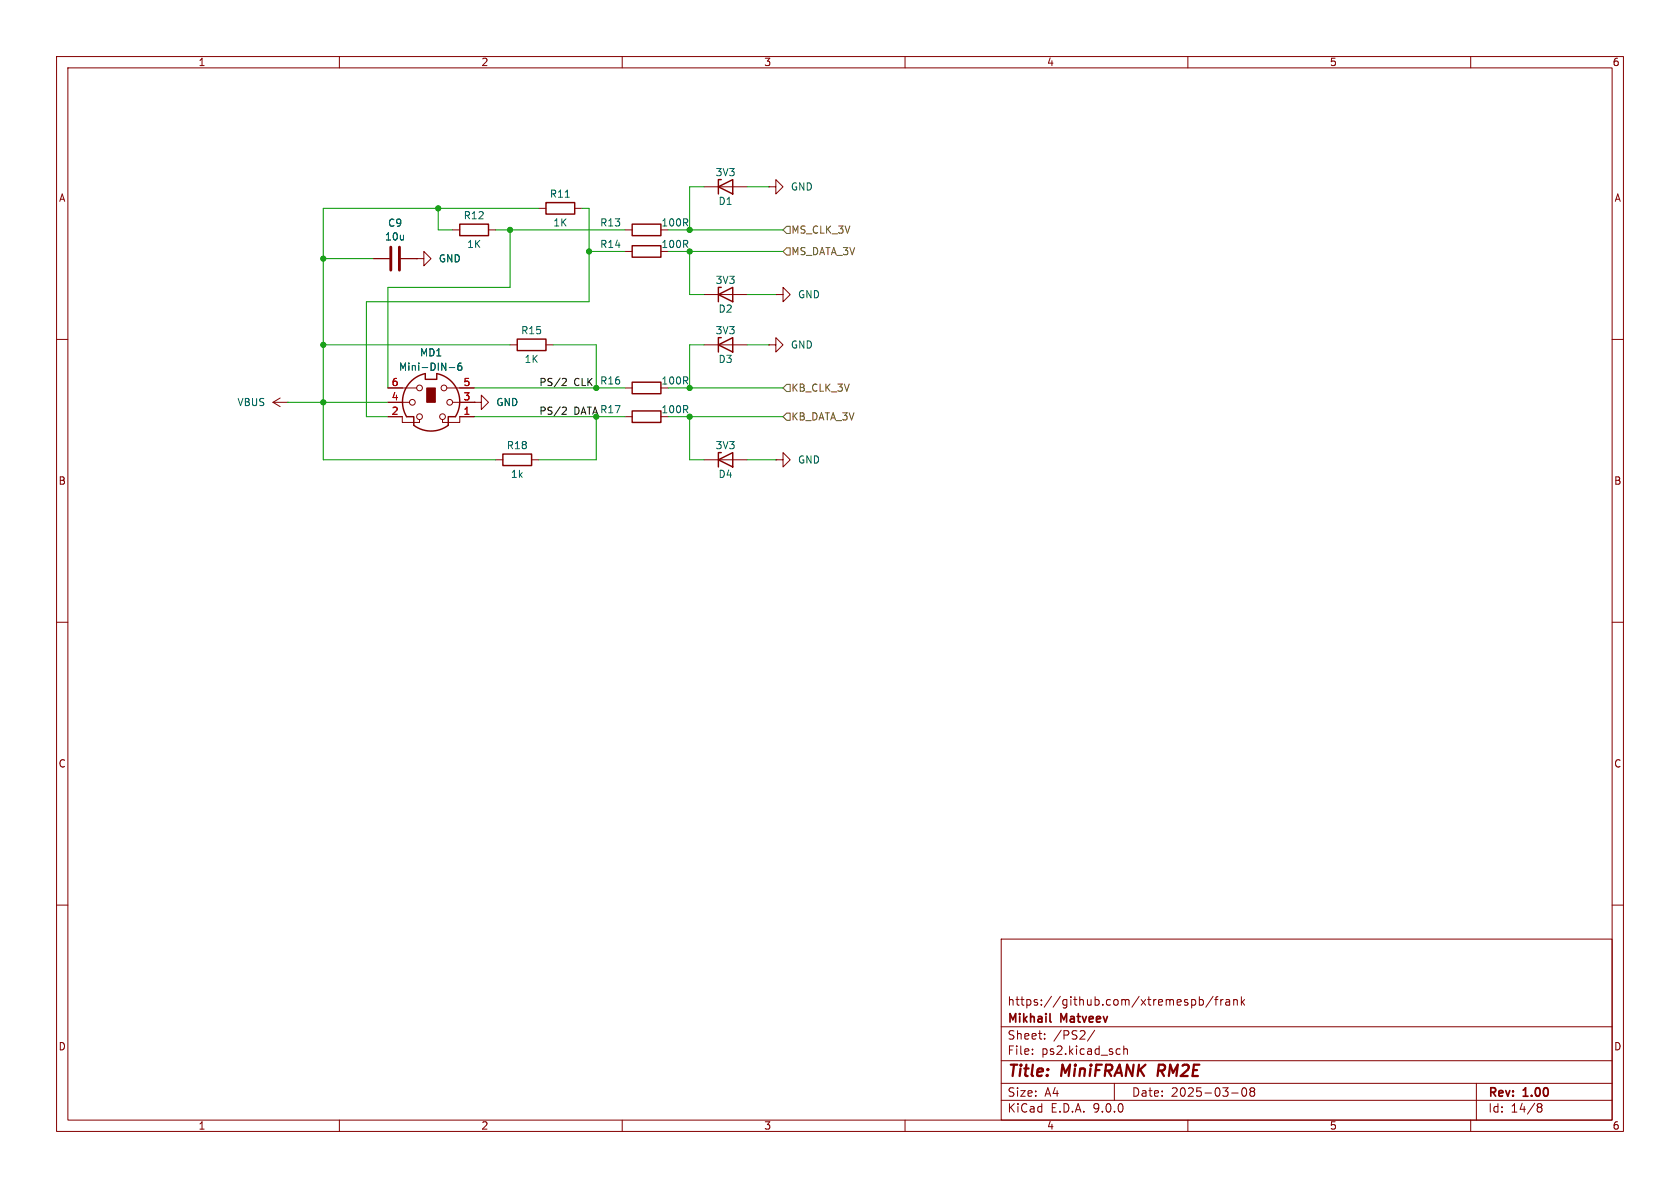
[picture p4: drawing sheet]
<svg xmlns="http://www.w3.org/2000/svg" width="297mm" height="210mm" viewBox="0 0 297 210" stroke-linecap="round" stroke-linejoin="round" font-family="sans-serif">
<g fill="none" stroke="#840000" stroke-width=".18">
<path d="M10 10h277v190h-277zM12 12h273v186h-273zM60 10v2M110 10v2M160 10v2M210 10v2M260 10v2M95.2 36.8h1.3M101.6 36.8h1.3M124.5 33h7.6M135.9 33h1.3v-1.2l1.2 1.2-1.2 1.3v-1.3M135.9 33h.1"/>
<path d="M66 45.7h2.8M70.9 45.7h2.8M73.7 45.7h1.2v-1.2l1.3 1.2-1.3 1.3v-1.3M73.7 45.7h.1M80 40.6h1.3M86.4 40.6h1.2M110.5 40.6h1.3M110.5 44.5h1.3M124.5 52.1h7.6M137.2 52.1h1.2v-1.3l1.3 1.3-1.3 1.2v-1.2M137.2 52.1h.1M10 60h2"/>
<path d="M48.3 71.1l1.2 .8M48.3 71.1h2.5M49.5 70.4l-1.2 .7M50.8 71.1h.1M68.6 73.7h2.5v1h3.1v-.5M68.6 68.6h5.1M68.6 71.1h3.8M79 68.6h4.8M80 71.1h3.8M83.8 71.1h1.3v-1.2l1.3 1.2-1.3 1.3v-1.3M83.8 71.1h.1M83.8 73.7h-2.5v1h-3.1v-.5"/>
<path d="M90.2 61h1.2M96.5 61h1.3M110.5 68.6h1.3M110.5 73.7h1.3M124.5 61h7.6M135.9 61h1.3v-1.3l1.2 1.3-1.2 1.2v-1.2M135.9 61h.1M285 60h2M87.6 81.3h1.3M94 81.3h1.2M124.5 81.3h7.6M137.2 81.3h1.2v-1.3l1.3 1.3-1.3 1.3v-1.3"/>
<path d="M137.2 81.3h.1M10 110h2M285 110h2M10 160h2M177 166h108v32h-108zM210.7 176.8l.4-.1 .3 .3v.4l-.2 .2h-.5M212 176.8l.5-.1 .2 .3v.4l-.1 .2h-.6M212 176.2v1.5M214.5 176.1l-1.3 2M214.7 176.7h.6M215.3 176.2l-.3 .2v1.3M215.8 176.7v1"/>
<path d="M216.2 176.7l-.2 .1-.2 .2M216.7 176.8h.6l.1 .9M217.4 177.1h-.5a.29 .29 0 0 0-.2 .3 .29 .29 0 0 0 .2 .3l.5-.1M218.1 176.8l.2-.1 .4 .1v.9M218.1 176.7v1M219.5 176.2v1.5M219.6 177.1l.4 .6M220 176.7l-.5 .6M285 160h2M60 198v2M110 198v2M160 198v2"/>
<path d="M177 194.5h108M177 191.5h108M177 187.5h108M177 181.5h108M182.5 186.3v.1M182.5 185.5v.1M184.7 183.6v.1M184.7 182.8v.1M193.5 182.1l-1.3 2M197 191.5v3M197.9 185.4l.1 .1M198 186.3l-.1 .1"/>
<path d="M198.7 184.9v1.5M198.7 185.5l.2-.1 .3 .1 .1 .9M210 198v2M217.7 193.2h1.2M219.7 192.4l.2-.1a.81 .81 0 0 1 .6 .6 .81 .81 0 0 1-.3 .8l-.2 .1a.81 .81 0 0 1-.3-1.4zM221.2 192.9l-.2-.2 .2-.4 .5 .1 .1 .2-.3 .3M221.2 192.9l-.2 .3v.5l.2 .1 .5-.1 .1-.2-.1-.4-.2-.2M221.2 192.9h.3M260 198v2M261 191.5v6.5M271.7 195.5l.3 .2M271.7 195.4l.3-.3 .5 .1 .1 .3-.3 .2"/>
<path d="M272 195.7h.3M272 195.7l-.3 .3M272.3 195.7l.3 .3-.1 .5-.5 .1-.3-.3"/>
<circle cx="72.9" cy="71.1" r=".51"/>
<circle cx="74.2" cy="73.7" r=".51"/>
<circle cx="74.2" cy="68.6" r=".51"/>
<circle cx="78.2" cy="73.7" r=".51"/>
<circle cx="78.5" cy="68.6" r=".51"/>
<circle cx="79.5" cy="71.1" r=".51"/>
</g>
<path d="M204.9 188.2l-.3 2" fill="none" stroke="#840000" stroke-width=".4"/>
<path d="M185.6 180.5l.2 .2" fill="none" stroke="#840000" stroke-width=".3"/>
<g fill="none" stroke="#840000" stroke-width=".25">
<path d="M81.3 39.6h5.1v2.1h-5.1zM96.5 35.8h5.1v2h-5.1zM111.8 39.6h5v2.1h-5zM127 33l2.5-1.2v2.5zM127.5 31.8h-.5v2.5M91.4 59.9h5.1v2.1h-5.1zM111.8 43.4h5v2.1h-5zM127 52.1l2.5-1.3v2.5zM127.5 59.7h-.5v2.5M127.5 50.8h-.5v2.5M72.5 67.6l1.4-1.1 1.3-.5v1.1h2v-1.1a5.1 5.1 0 0 1 3.3 7.7h-1.3v1.5a5.1 5.1 0 0 1-6 0v-1.5h-1.3a5.1 5.1 0 0 1 .6-6.1zM111.8 67.6h5v2h-5z"/>
<path d="M111.8 72.6h5v2.1h-5zM127 61l2.5-1.3v2.5zM88.9 80.3h5.1v2h-5.1zM127 81.3l2.5-1.3v2.6zM127.5 80h-.5v2.6"/>
</g>
<path d="M69.1 43.7v4.1M70.6 43.7v4.1" fill="none" stroke="#840000" stroke-width=".51"/>
<path d="M75.4 68.6h1.6v2.5h-1.6z" fill="#840000" stroke="#840000" stroke-width=".18"/>
<path d="M99.9 34.9h.8M79.4 65h1M81.5 64.2h-.3a.86 .86 0 0 0 0 1.3l.4-.2 .1-.4-.3-.2h-.3l-.2 .2" fill="none" stroke="#006464" stroke-width=".18"/>
<path d="M139.1 43.8h.6v1.3h-.6l-.7-.6zM139.1 40h.6v1.3h-.6l-.7-.7zM139.1 73h.6v1.3h-.6l-.7-.6zM139.1 67.9h.6v1.3h-.6l-.7-.6z" fill="none" stroke="#725600" stroke-width=".18"/>
<path d="M99.6 72h.4l.1 .3-.8 .9h.8M99.6 66.9h.4l.1 .3-.8 1h.8" fill="none" stroke="#0f0f0f" stroke-width=".18"/>
<g fill="none" stroke="#009600" stroke-width=".18">
<path d="M77.5 36.8v3.8h2.5M95.2 36.8h-38.1v44.5h30.5M102.9 36.8h1.2v16.5h-39.3v20.4h3.8M124.5 33h-2.6v7.6M132.1 33h3.8M57.1 45.7h8.9M87.6 40.6h22.9M90.2 40.6v10.2h-21.6v17.8M104.1 44.5h6.4M118.1 40.6h20.3M118.1 44.5h20.3M121.9 44.5v7.6h2.6"/>
<path d="M132.1 52.1h5.1M50.8 71.1h17.8M57.1 61h33.1M83.8 73.7h26.7M83.8 68.6h26.7M97.8 61h7.6v7.6M105.4 73.7v7.6h-10.2M118.1 73.7h20.3M118.1 68.6h20.3M121.9 73.7v7.6h2.6M124.5 61h-2.6v7.6M132.1 61h3.8"/>
<path d="M132.1 81.3h5.1"/>
</g>
<g fill="#009600" stroke="#009600" stroke-width=".18">
<circle cx="105.4" cy="68.6" r=".46"/>
<circle cx="105.4" cy="73.7" r=".46"/>
<circle cx="121.9" cy="40.6" r=".46"/>
<circle cx="121.9" cy="73.7" r=".46"/>
<circle cx="121.9" cy="68.6" r=".46"/>
<circle cx="121.9" cy="44.5" r=".46"/>
<circle cx="104.1" cy="44.5" r=".46"/>
<circle cx="90.2" cy="40.6" r=".46"/>
<circle cx="77.5" cy="36.8" r=".46"/>
<circle cx="57.1" cy="45.7" r=".46"/>
<circle cx="57.1" cy="61" r=".46"/>
<circle cx="57.1" cy="71.1" r=".46"/>
</g>
<g font-size="2.8" fill="#840000">
<text x="178" y="190.9">Title:</text>
<text x="187.7" y="190.9">MiniFRANK</text>
<text x="205.5" y="190.9">RM2E</text>
</g>
<g font-size="2.1" fill="#840000">
<text x="178" y="178">https://github.com/xtremespb/frank</text>
<text x="178" y="184">Sheet:</text>
<text x="178" y="181.2">Mikhail</text>
<text x="186.2" y="184">/PS2/</text>
<text x="187.6" y="181.2">Matveev</text>
<text x="178" y="186.7">File:</text>
<text x="184.1" y="186.7">ps2.kicad_sch</text>
<text x="178" y="196.9">KiCad</text>
<text x="178" y="194.1">Size:</text>
<text x="184.7" y="194.1">A4</text>
<text x="185.7" y="196.9">E.D.A.</text>
<text x="193.3" y="196.9">9.0.0</text>
<text x="200" y="194.1">Date:</text>
<text x="207" y="194.1">2025-03-08</text>
<text x="263" y="194.3">Rev:</text>
<text x="263" y="196.9">Id:</text>
<text x="267.1" y="196.9">14/8</text>
<text x="269.4" y="194.3">1.00</text>
</g>
<g font-size="1.8" fill="#840000">
<text x="35" y="11.9">1</text>
<text x="85" y="11.9">2</text>
<text x="135" y="11.9">3</text>
<text x="185" y="11.9">4</text>
<text x="235" y="11.9">5</text>
<text x="285" y="11.9">6</text>
<text x="10.3" y="35.9">A</text>
<text x="285.3" y="35.9">A</text>
<text x="10.3" y="85.9">B</text>
<text x="285.3" y="85.9">B</text>
<text x="10.3" y="135.9">C</text>
<text x="285.3" y="135.9">C</text>
<text x="10.3" y="185.9">D</text>
<text x="285.3" y="185.9">D</text>
<text x="35" y="199.9">1</text>
<text x="85" y="199.9">2</text>
<text x="135" y="199.9">3</text>
<text x="185" y="199.9">4</text>
<text x="235" y="199.9">5</text>
<text x="285" y="199.9">6</text>
</g>
<g font-size="1.8" fill="#006464">
<text x="97.1" y="35.2">R11</text>
<text x="126.4" y="31.3">3V3</text>
<text x="139.7" y="33.9">GND</text>
<text x="68.5" y="40.3">C9</text>
<text x="81.9" y="39">R12</text>
<text x="97.7" y="40.2">1K</text>
<text x="106" y="40.2">R13</text>
<text x="116.8" y="40.2">100R</text>
<text x="126.9" y="36.4">D1</text>
<text x="68" y="42.7">10u</text>
<text x="77.5" y="46.6">GND</text>
<text x="82.5" y="44">1K</text>
<text x="106" y="44">R14</text>
<text x="116.8" y="44">100R</text>
<text x="126.4" y="50.4">3V3</text>
<text x="141" y="52.9">GND</text>
<text x="92" y="59.3">R15</text>
<text x="126.4" y="59.3">3V3</text>
<text x="126.9" y="55.5">D2</text>
<text x="70.4" y="65.7">Mini-DIN-6</text>
<text x="74.2" y="63.2">MD1</text>
<text x="92.6" y="64.4">1K</text>
<text x="126.9" y="64.4">D3</text>
<text x="139.7" y="61.8">GND</text>
<text x="41.9" y="72">VBUS</text>
<text x="87.6" y="72">GND</text>
<text x="106" y="68.2">R16</text>
<text x="116.8" y="68.2">100R</text>
<text x="116.8" y="73.3">100R</text>
<text x="89.5" y="79.6">R18</text>
<text x="126.4" y="79.6">3V3</text>
<text x="141" y="82.1">GND</text>
<text x="90.2" y="84.7">1k</text>
<text x="126.9" y="84.7">D4</text>
</g>
<g font-size="1.8" fill="#725600">
<text x="139.8" y="41.5">MS_CLK_3V</text>
<text x="139.8" y="45.3">MS_DATA_3V</text>
<text x="139.8" y="69.4">KB_CLK_3V</text>
<text x="139.8" y="74.5">KB_DATA_3V</text>
</g>
<g font-size="1.8" fill="#a90000">
<text x="69.1" y="68.3">6</text>
<text x="69.1" y="70.9">4</text>
<text x="81.8" y="68.3">5</text>
<text x="81.8" y="70.9">3</text>
<text x="69.1" y="73.4">2</text>
<text x="81.8" y="73.4">1</text>
</g>
<g font-size="1.8" fill="#0f0f0f">
<text x="95.2" y="68.3">PS/2</text>
<text x="101.4" y="68.3">CLK</text>
<text x="95.2" y="73.4">PS/2</text>
<text x="101.4" y="73.4">DATAR17</text>
</g>
</svg>
